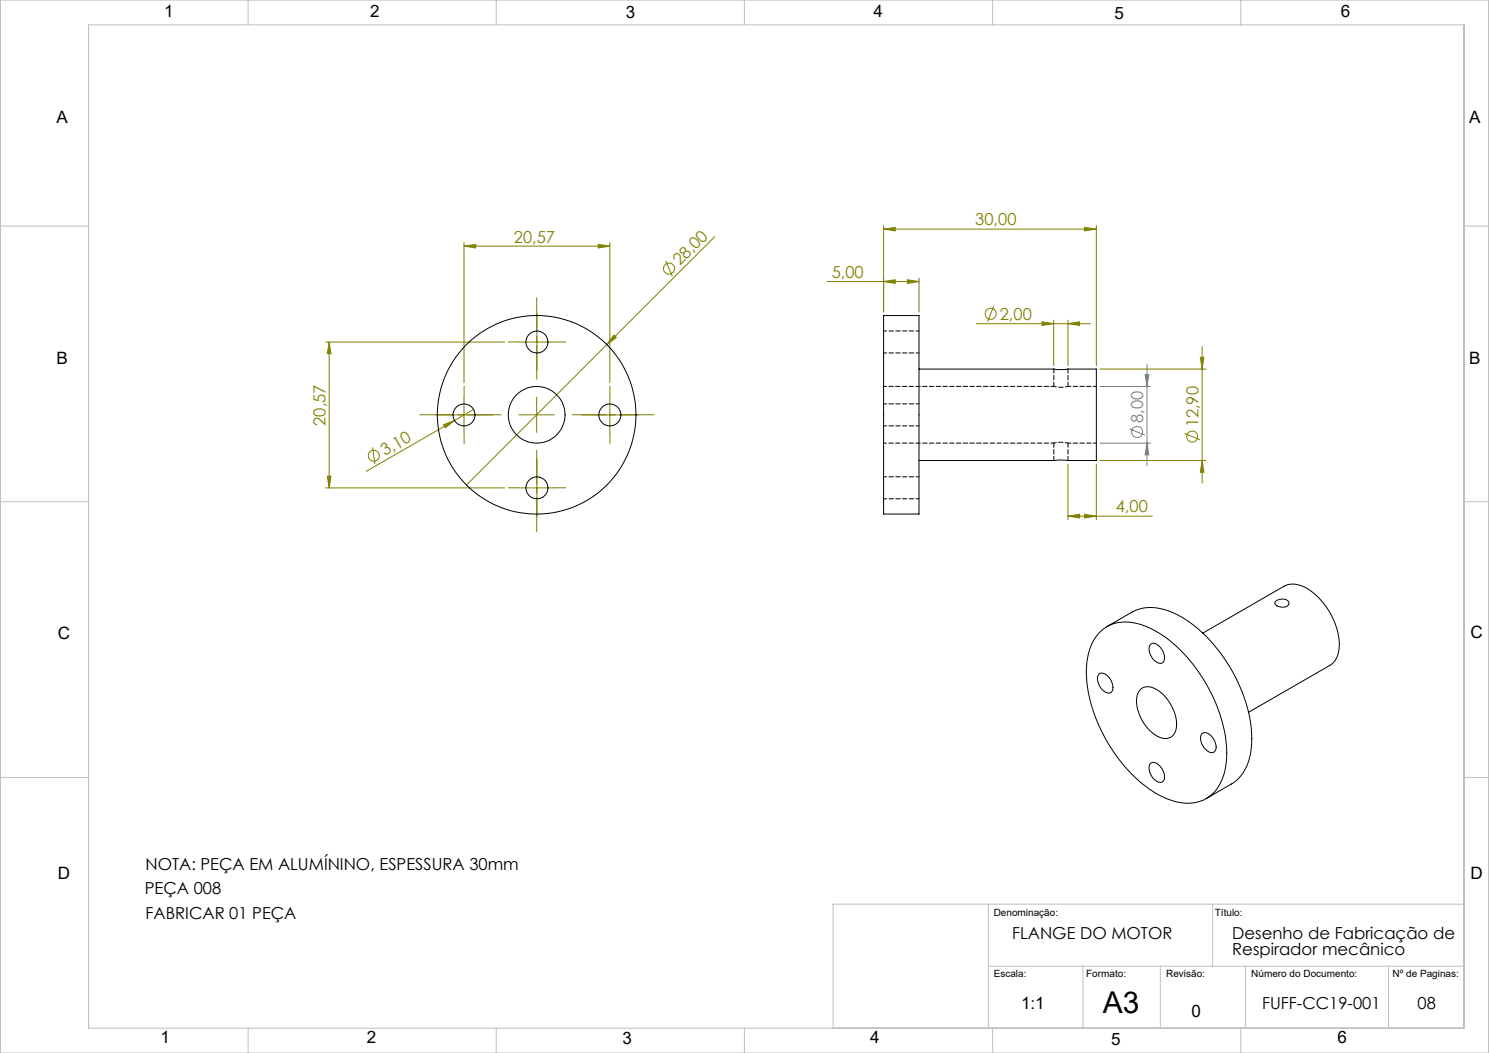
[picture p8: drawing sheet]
<svg xmlns="http://www.w3.org/2000/svg" width="420mm" height="297mm" viewBox="0 0 420 297" stroke-linecap="round" stroke-linejoin="round" font-family="sans-serif">
<g fill="none" stroke="#c0c0c0" stroke-width=".28">
<path d="M0 0h420v297h-420zM25 7h388v283h-388zM70 0v7M140 0v7M210 0v7M280 0v7M350 0v7M0 63.8h25M413 63.8h7M0 141.5h25M413 141.5h7M0 219.3h25"/>
<path d="M413 219.3h7M278.8 255v35M342.1 255v17.5M413 255h-178v35M278.8 272.5h134.2M305.5 272.5v17.5M327.3 272.5v17.5M351.3 272.5v17.5M391.7 272.5v17.5M70 290v7M140 290v7M210 290v7"/>
<path d="M280 290v7M350 290v7"/>
</g>
<g fill="none" stroke="#808000" stroke-width=".28">
<path d="M130.9 69.4l3.3-.5v1.1zM130.9 68.4v39.5M130.9 69.4h41.1M168.7 68.9l3.3 .5-3.3 .6zM172 68.4v39.5M187.7 73.6l2 4.4M201.6 66.7l-70 70.1M233.3 79.4h25.9M249.2 79.4l3.3-.5v1zM249.2 64.6l3.3-.5v1zM249.2 63.6v24.4M249.2 64.6h60"/>
<path d="M255.9 78.9l3.3 .5-3.3 .5zM259.2 78.4v9.6M305.9 64.1l3.3 .5-3.3 .5zM309.2 63.6v39.5M91.8 96.5h50.5M92.9 96.5l.4 3.3h-1zM92.9 96.5v41.1M146.5 96.5h10M151.4 91.5v10M173.1 94.5l.7 .7-2.6 2zM275.4 91.3h32.2M280.3 86.3l-1.7 4.4"/>
<path d="M293.9 90.8l3.3 .5-3.3 .5zM297.2 90.3v12.8M301.2 91.3l3.3-.5v1zM301.2 90.3v12.8M339.1 97.8v38.4M125.1 119.8l3.1-1.2-2.6 2.1zM125.9 117h10M128.2 118.6l-24.9 14.3M130.9 112v10M133.6 115.5l-5.4 3.1M146.4 117h10M151.4 112v10"/>
<path d="M167 117h10M172 112v10M310.2 104.1h29.9M338.6 100.8h1l-.5 3.3zM91.8 137.6h50.5M92.3 134.3h1l-.4 3.3zM105.1 126.2l.7 4.7M146.5 137.6h10M151.4 132.6v10M301.2 130.9v15.7M309.2 130.9v15.7M310.2 129.9h29.9"/>
<path d="M334.1 122.3l4.4 1.7M339.1 129.9l.5 3.3h-1zM301.2 145.6l3.3-.5v1zM301.2 145.6h23.8M305.9 145.1l3.3 .5-3.3 .5z"/>
<circle cx="188.7" cy="75.8" r="1.56"/>
<circle cx="279.4" cy="88.5" r="1.56"/>
<circle cx="105.4" cy="128.5" r="1.56"/>
<circle cx="336.3" cy="123.1" r="1.55"/>
</g>
<g fill="none" stroke="#808080" stroke-width=".28">
<path d="M310.2 109h14.3M323 105.7h1l-.5 3.3zM323.5 102.7v28.6M310.2 125h14.3M318.5 121l4.5 1.7M323.5 125l.5 3.3h-1z"/>
<circle cx="320.8" cy="121.9" r="1.56"/>
</g>
<path d="M141.4 117h-23M151.4 107v-23M161.4 117h23M151.4 127v23" fill="none" stroke="#808000" stroke-width=".28" stroke-dasharray="15.2 1.3 1.3 1.3" stroke-dashoffset="5.6"/>
<g fill="none" stroke="#808000" stroke-width=".28" stroke-dasharray="15.2 1.3 1.3 1.3">
<path d="M146.5 96.5h-3.1M151.5 91.5v-3.1M156.5 96.5h3.1M125.9 117h-3.1M130.9 112v-3.1M135.9 117h3.1M151.5 101.5v3.1M167 117h-3.1M172 112v-3.1M177 117h3.1M130.9 122v3.1M146.5 137.6h-3.1"/>
<path d="M151.5 132.6v-3.1M156.5 137.6h3.1M172 122v3.1M151.5 142.6v3.1"/>
</g>
<g fill="#808000">
<path d="M125.1 119.8l3.1-1.2-2.6 2.1z"/>
<path d="M173.1 94.5l.7 .7-2.6 2z"/>
<path d="M168.7 68.9l3.3 .5-3.3 .6zM130.9 69.4l3.3-.5v1.1zM305.9 145.1l3.3 .5-3.3 .5zM301.2 145.6l3.3-.5v1zM255.9 78.9l3.3 .5-3.3 .5zM249.2 79.4l3.3-.5v1z"/>
<path d="M249.2 64.6l3.3-.5v1zM305.9 64.1l3.3 .5-3.3 .5zM293.9 90.8l3.3 .5-3.3 .5zM301.2 91.3l3.3-.5v1z"/>
<path d="M92.9 96.5l.4 3.3h-1zM92.3 134.3h1l-.4 3.3zM338.6 100.8h1l-.5 3.3zM339.1 129.9l.5 3.3h-1z"/>
</g>
<path d="M323 105.7h1l-.5 3.3zM323.5 125l.5 3.3h-1z" fill="#808080"/>
<g fill="none" stroke="#000" stroke-width=".28">
<path d="M249.2 89h10v56h-10zM259.2 104.1l39.4 .1 10.6-.1v25.8l-9.8-.2-40.2 .2M310.1 178.4a10.9 10.9 0 0 1 12-2.2 36.2 36.2 0 0 1 18 16.6 39.1 39.1 0 0 1 5.8 21.8 12.7 12.7 0 0 1-6.5 11.1 14.1 14.1 0 0 1-12.4-1.4 42.9 42.9 0 0 1-18.4-23.1 28.9 28.9 0 0 1-1.2-18.3l1.2-2.5zM312.2 176.7l7.1-4.1a13.1 13.1 0 0 1 12.8 .8 42.5 42.5 0 0 1 18.6 22.7 30.2 30.2 0 0 1 1.5 18.4 11.2 11.2 0 0 1-4.9 6.7l-7.1 4M339.3 178.6l22.9-13.3a6.6 6.6 0 0 1 6.8 .9 19.7 19.7 0 0 1 8.7 17 5.9 5.9 0 0 1-2.6 4.5l-22.9 13.2M359.9 169.5l.4-.2a2.46 2.46 0 0 1 3.2 .5 1.6 1.6 0 0 1-2.3 1.4 1.5 1.5 0 0 1-1.6-1.3zM310 190.2a2.08 2.08 0 0 1 2.8 .9 3.3 3.3 0 0 1 .6 4.2 2.98 2.98 0 0 1-3.4-2.3 2.78 2.78 0 0 1 0-2.8zM321.7 194.4a3.9 3.9 0 0 1 5 .4 11.9 11.9 0 0 1 5 11.1 3.2 3.2 0 0 1-5 1.9 11.8 11.8 0 0 1-5.9-11.7zM324.5 181.8a2.08 2.08 0 0 1 2.9 .9 3.2 3.2 0 0 1 .5 4.2 3 3 0 0 1-3.4-2.3 2.78 2.78 0 0 1 0-2.8zM324.5 215.4a2.08 2.08 0 0 1 2.9 .9 3.2 3.2 0 0 1 .5 4.2 3 3 0 0 1-3.4-2.3 2.78 2.78 0 0 1 0-2.8zM339 207a2.06 2.06 0 0 1 2.9 .9 3.2 3.2 0 0 1 .5 4.2 3 3 0 0 1-3.4-2.3 2.78 2.78 0 0 1 0-2.8z"/>
<circle cx="151.5" cy="96.5" r="3.1"/>
<circle cx="130.9" cy="117" r="3.1"/>
<circle cx="151.4" cy="117" r="8"/>
<circle cx="151.4" cy="117" r="28"/>
<circle cx="172" cy="117" r="3.1"/>
<circle cx="151.5" cy="137.6" r="3.1"/>
</g>
<path d="M297.3 109a8 8 0 0 0 3.9 0M301.2 125a8 8 0 0 0-3.9 0" fill="none" stroke="#000" stroke-width=".28" stroke-dasharray="1.3 .6" stroke-dashoffset=".5"/>
<path d="M249.3 99.6h10M259.3 93.4h-10M259.3 113.9h-10M297.3 109h-48M309.3 109h-8.1M249.3 120.1h10M249.3 125h48M259.3 134.5h-10M301.2 125h8.1M249.3 140.7h10" fill="none" stroke="#000" stroke-width=".28" stroke-dasharray="1.3 .6" stroke-dashoffset=".4"/>
<path d="M297.3 104.1v4.9M301.3 109v-4.9M297.3 125v4.9M301.3 129.9v-4.9" fill="none" stroke="#000" stroke-width=".28" stroke-dasharray="1.3 .6" stroke-dashoffset=".1"/>
<text font-size="8.5" x="311.1" y="285.7">A3</text>
<g font-size="4.8">
<text x="46.3" y="4.7">1</text>
<text x="104.4" y="4.7">2</text>
<text x="176.5" y="5.1">3</text>
<text x="246.4" y="4.9">4</text>
<text x="314.4" y="5.3">5</text>
<text x="378.2" y="4.9">6</text>
<text x="16" y="34.7">A</text>
<text x="414.4" y="34.6">A</text>
<text x="16" y="102.6">B</text>
<text x="414.4" y="102.5">B</text>
<text x="16.3" y="180.1">C</text>
<text x="414.8" y="180">C</text>
<text x="16.3" y="248">D</text>
<text x="414.8" y="247.9">D</text>
<text x="288" y="284.5">1:1</text>
<text x="336" y="286.8">0</text>
<text x="45.3" y="294">1</text>
<text x="103.4" y="294">2</text>
<text x="175.6" y="294.4">3</text>
<text x="245.4" y="294.2">4</text>
<text x="313.4" y="294.6">5</text>
<text x="377.3" y="294.2">6</text>
</g>
<g font-size="4.7" fill="#808000">
<text x="275.1" y="63.6">30,00</text>
<text x="145" y="68.4">20,57</text>
<text x="191.7" y="75.1" transform="rotate(-45 191.7 75.1)">28,00</text>
<text x="234.6" y="78.4">5,00</text>
<text x="282" y="90.2">2,00</text>
<text x="91.8" y="120.1" transform="rotate(-90 91.8 120.1)">20,57</text>
<text x="338" y="120.6" transform="rotate(-90 338 120.6)">12,90</text>
<text x="108.5" y="128.7" transform="rotate(-30 108.5 128.7)">3,10</text>
<text x="314.7" y="144.5">4,00</text>
</g>
<text font-size="4.7" fill="#808080" x="322.5" y="119.3" transform="rotate(-90 322.5 119.3)">8,00</text>
<g font-size="4.7">
<text x="41" y="245.3">NOTA: PEÇA EM ALUMÍNINO, ESPESSURA 30mm</text>
<text x="40.9" y="252.2">PEÇA 008</text>
<text x="41" y="259.2">FABRICAR 01 PEÇA</text>
<text x="285.5" y="264.8">FLANGE DO MOTOR</text>
<text x="347.6" y="264.8">Desenho de Fabricação de</text>
<text x="347.6" y="269.3">Respirador mecânico</text>
<text x="356" y="284.6">FUFF-CC19-001</text>
<text x="399.9" y="284.6">08</text>
</g>
<g font-size="2.8">
<text x="280.3" y="258.5">Denominação:</text>
<text x="342.7" y="258.5">Título:</text>
<text x="280.3" y="275.6">Escala:</text>
<text x="306.4" y="275.6">Formato:</text>
<text x="328.9" y="275.6">Revisão:</text>
<text x="352.9" y="275.6">Número do Documento:</text>
<text x="392.8" y="275.6">Nº de Paginas:</text>
</g>
</svg>
